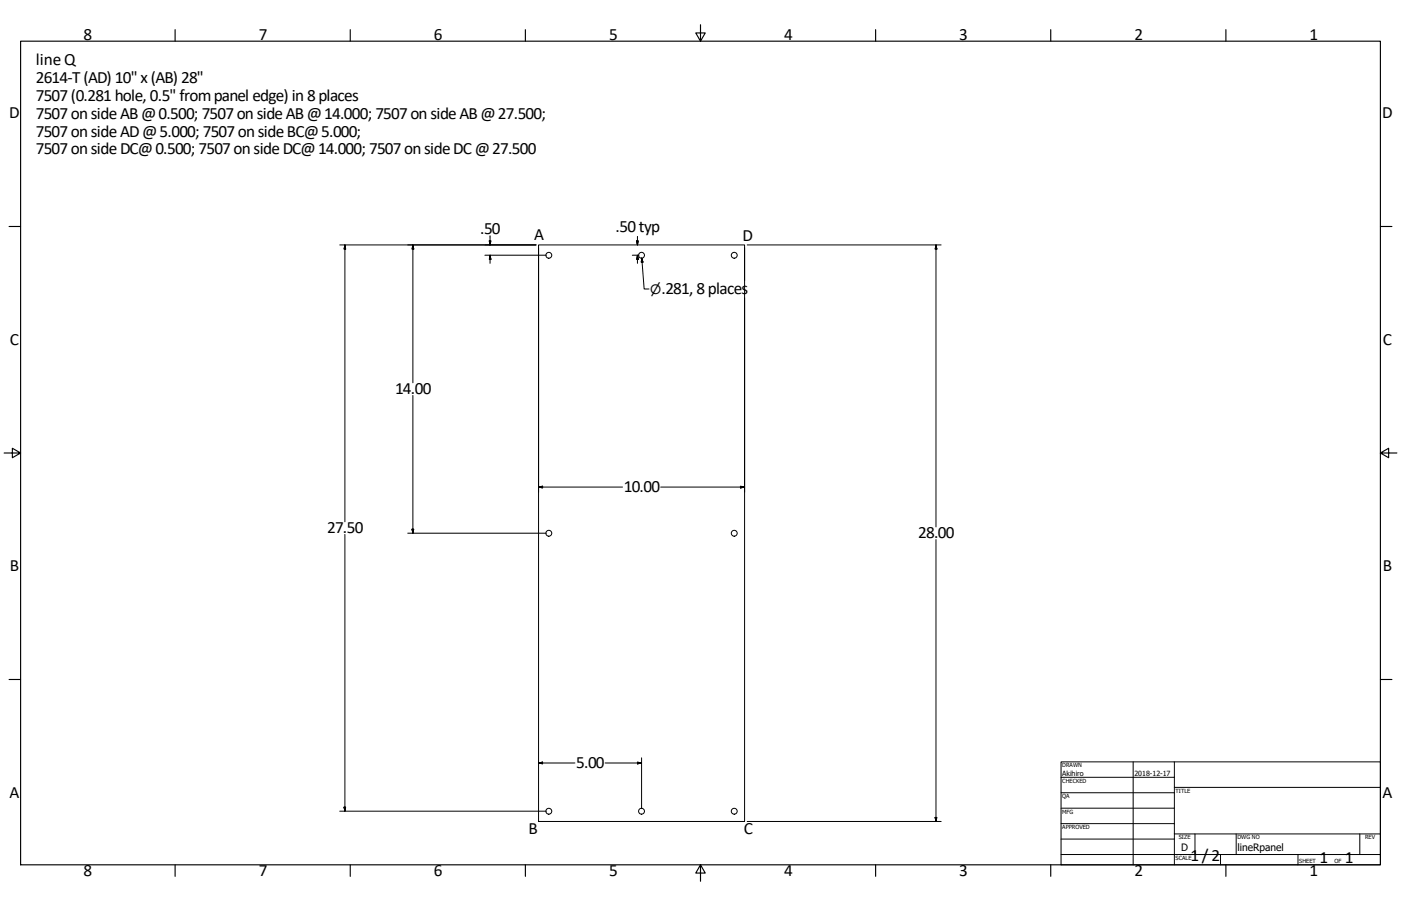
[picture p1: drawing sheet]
<svg xmlns="http://www.w3.org/2000/svg" width="864mm" height="559mm" viewBox="0 0 864 559" stroke-linecap="round" stroke-linejoin="round" font-family="sans-serif">
<!-- layer: Visible (ANSI) -->
<g fill="none" stroke="#000" stroke-width=".62">
<path d="M332 151h127v356h-127z"/>
<circle cx="338" cy="157" r="1.8"/>
<circle cx="395" cy="157" r="1.8"/>
<circle cx="453" cy="157" r="1.8"/>
<circle cx="338" cy="329" r="1.8"/>
<circle cx="453" cy="329" r="1.8"/>
<circle cx="338" cy="500" r="1.8"/>
<circle cx="395" cy="500" r="1.8"/>
<circle cx="453" cy="500" r="1.8"/>
</g>
<!-- layer: Border (ANSI) -->
<g fill="none" stroke="#000" stroke-width=".7">
<path d="M108 18v7M216 18v7M324 18v7M432 15v10l-3-5h6l-3 5M540 18v7M648 18v7M756 18v7M13 25h838v508h-838zM6 140h7M851 140h7M3 279h10l-5-3v6l5-3M851 279l5 3v-6l-5 3h10"/>
<path d="M6 419h7M851 419h7M108 533v8M216 533v8M324 533v8M432 533l3 5h-6l3-5v11M540 533v8M648 533v8M756 533v8"/>
</g>
<!-- layer: Title (ANSI) -->
<g fill="none" stroke="#000" stroke-width=".62">
<path d="M654 470h197v63h-197zM654 479h70M698 470v63M724 470v63M654 489h70M654 498h70M724 486h127M654 508h70M654 518h70M724 514h127M737 514v13M762 514v13"/>
<path d="M838 514v13M654 527h197M752 527v6M800 527v6"/>
</g>
<!-- layer: Dimension (ANSI) -->
<g fill="none" stroke="#000" stroke-width=".62">
<path d="M209 151h121M213 151v171M213 151v3h-1zM255 151v85M255 151v3h-1zM299 157h38M302 149h1l-1 2zM302 145v6M302 157v5M302 157l1 3h-1zM332 153v151M390 157h4"/>
<path d="M392 149h1v2zM393 146v5M393 157v5M393 157v3h-1zM396 159l1 19h3M396 159v3h-1zM459 153v20M461 151h119M577 151v174M577 151v3h-1zM459 184v120M255 244v85"/>
<path d="M456 300h3l-3 1zM332 300h2v1zM332 300h52M407 300h52M213 330v170M251 329h86M254 326h1v3zM577 333v174M332 471l2-1v1zM332 471h22M373 471h22M393 470l2 1h-2z"/>
<path d="M395 467v32M212 498h1v2zM209 500h128M461 507h119M576 504h1v3z"/>
</g>
<g fill="#000" stroke="#000" stroke-width=".62">
<path d="M213 151v3zM213 151v3h-1zM255 151v3zM255 151v3h-1zM302 149v2zM302 149h1l-1 2zM302 157l1 3zM302 157l1 3h-1zM392 149l1 2zM392 149h1v2zM393 157v3zM393 157v3h-1z"/>
<path d="M577 151v3zM577 151v3h-1zM396 159v3zM396 159v3h-1zM332 300h2zM332 300h2v1zM456 301l3-1zM456 300h3l-3 1zM254 326l1 3zM254 326h1v3zM332 471l2-1zM332 471l2-1v1z"/>
<path d="M393 471h2zM393 470l2 1h-2zM212 498l1 2zM212 498h1v2zM576 504l1 3zM576 504h1v3z"/>
</g>
<g font-size="10.6">
<text x="52" y="24">8</text>
<text x="160" y="24">7</text>
<text x="267" y="24">6</text>
<text x="375" y="24">5</text>
<text x="483" y="24">4</text>
<text x="591" y="24">3</text>
<text x="699" y="24">2</text>
<text x="807" y="24">1</text>
<text x="22" y="40">lineQ</text>
<text x="22" y="51">2614-T (AD) 10&quot; x (AB) 28&quot;</text>
<text x="22" y="62">7507 (0.281 hole, 0.5&quot; from panel edge) in 8 places</text>
<text x="6" y="73">D</text>
<text x="22" y="73">7507 on side AB @ 0.500; 7507 on side AB @ 14.000; 7507 on side AB @ 27.500;</text>
<text x="852" y="73">D</text>
<text x="22" y="84">7507 on side AD @ 5.000; 7507 on side BC@ 5.000;</text>
<text x="22" y="95">7507 on side DC@ 0.500; 7507 on side DC@ 14.000; 7507 on side DC @ 27.500</text>
<text x="379" y="143">.50 typ</text>
<text x="296" y="145">.50</text>
<text x="329" y="148">A</text>
<text x="458" y="149">D</text>
<text x="408" y="181">.281, 8 places</text>
<text x="6" y="213">C</text>
<text x="852" y="213">C</text>
<text x="244" y="243">14.00</text>
<text x="384" y="303">10.00</text>
<text x="202" y="329">27.50</text>
<text x="566" y="332">28.00</text>
<text x="6" y="352">B</text>
<text x="852" y="352">B</text>
<text x="355" y="474">5.00</text>
<text x="6" y="492">A</text>
<text x="852" y="492">A</text>
<text x="326" y="514">B</text>
<text x="459" y="515">C</text>
<text x="734" y="531">1 / 2</text>
<text x="813" y="533">1</text>
<text x="829" y="533">1</text>
<text x="52" y="541">8</text>
<text x="160" y="541">7</text>
<text x="267" y="541">6</text>
<text x="375" y="541">5</text>
<text x="483" y="541">4</text>
<text x="591" y="541">3</text>
<text x="699" y="541">2</text>
<text x="807" y="541">1</text>
</g>
<text font-size="8" x="401" y="181">⌀</text>
<g font-size="6.3">
<text x="728" y="525">D</text>
<text x="763" y="525">lineRpanel</text>
</g>
<g font-size="4.4">
<text x="655" y="479">Akihiro</text>
<text x="699" y="479">2018-12-17</text>
</g>
<g font-size="3.5">
<text x="655" y="473">DRAWN</text>
<text x="655" y="483">CHECKED</text>
<text x="725" y="489">TITLE</text>
<text x="655" y="492">QA</text>
<text x="655" y="502">MFG</text>
<text x="655" y="511">APPROVED</text>
<text x="727" y="518">SIZE</text>
<text x="763" y="518">DWG NO</text>
<text x="841" y="518">REV</text>
<text x="725" y="530">SCALE</text>
<text x="801" y="533">SHEET</text>
<text x="823" y="533">OF</text>
</g>
</svg>
